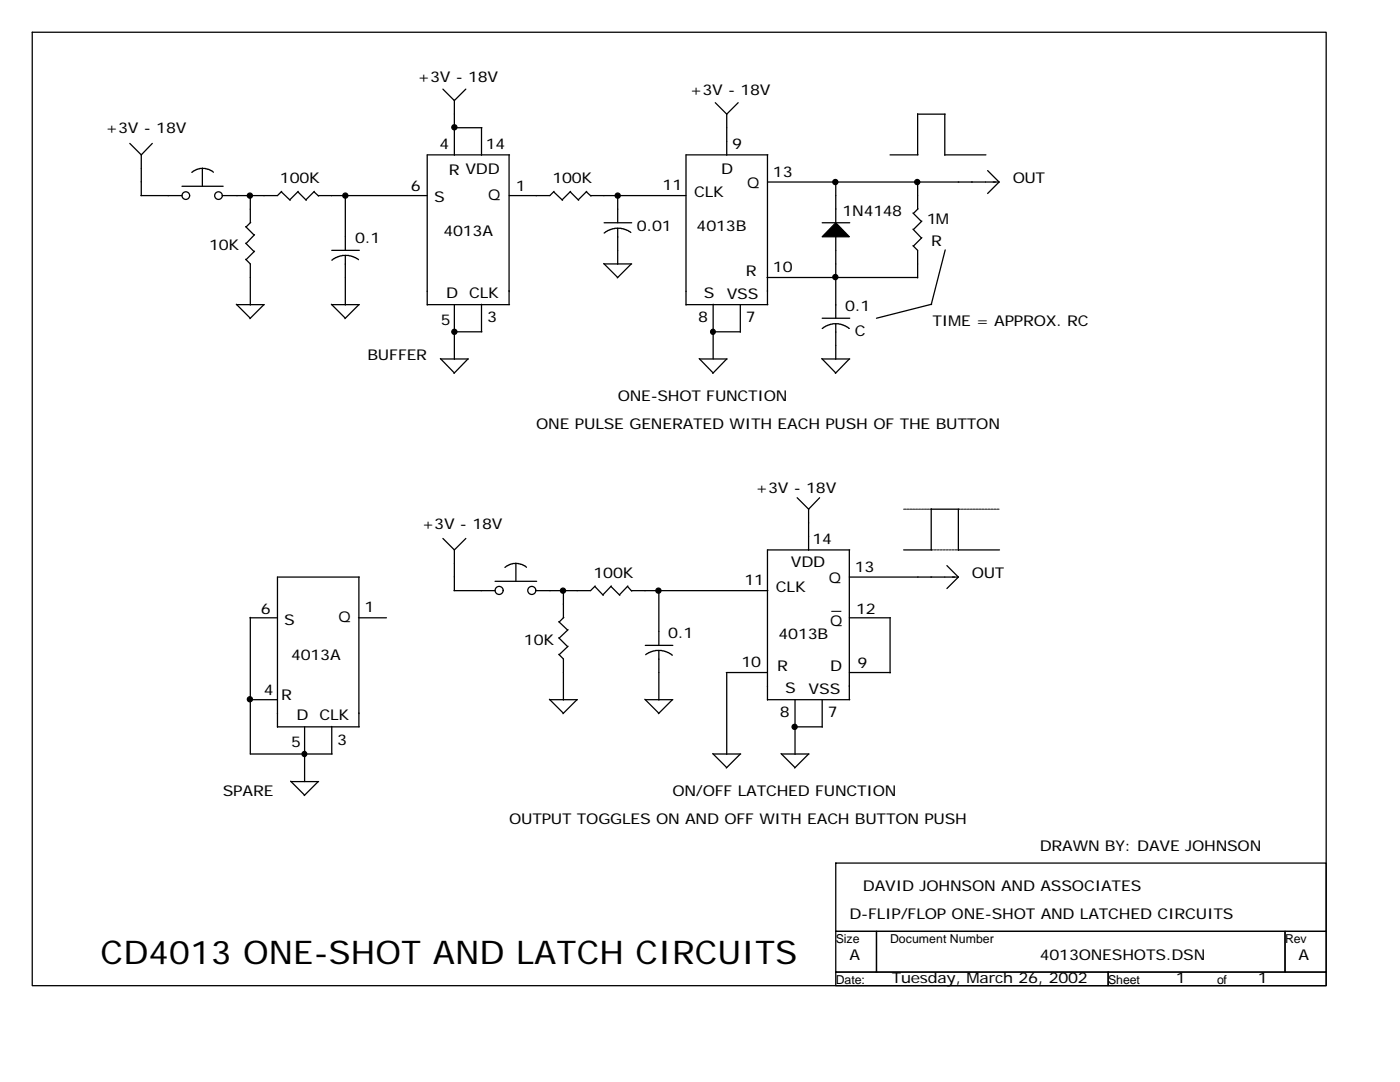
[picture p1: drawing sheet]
<svg xmlns="http://www.w3.org/2000/svg" width="279mm" height="216mm" viewBox="0 0 279 216" stroke-linecap="round" stroke-linejoin="round" font-family="sans-serif">
<g fill="none" stroke="#000" stroke-width=".25">
<path d="M6.4 6.4h258.3v190.3h-258.3zM88.4 17.8l2.3 2.3 2.3-2.3M90.7 20v11M25.9 28.6l2.3 2.3 2.2-2.3M28.1 39h8.2M28.2 30.8v8.2M36.3 37.2h8.2M38.3 34.4l.8-.5a2.97 2.97 0 0 1 1.9-.3l.7 .2 .9 .6M40.4 33.5v3.7M50 38.9v5.5M56.1 38.3l1.8 1.7M56.2 38.2l-.8 .8h-11"/>
<path d="M59.4 38.3l1.7 1.7M59.5 38.2l-1.7 1.7M62.7 38.3l.9 .8M62.7 38.2l-1.7 1.7M63.5 39h21.8M68.9 38.9v11.1M90.7 25.5h5.5M96.1 25.5v5.5M101.6 30.9v29.9M101.7 30.9h-16.4v30M110.5 38.3l1.8 1.7M110.6 38.2l-.9 .8h-8.1"/>
<path d="M113.8 38.3l1.7 1.7M113.9 38.2l-1.7 1.7M117 38.3l.9 .8M117.1 38.2l-1.7 1.7M117.9 39h19M123.3 38.9v5.5M142.7 20.5l2.3 2.3 2.3-2.3M145 22.7v8.3M153.2 30.9v29.9M153.2 36.3h46.2M153.2 30.9h-16.3v30M166.8 36.2v8.2"/>
<path d="M177.6 30.9h5.6M183.1 22.7v8.2M183.1 36.2v5.5M183.1 22.8h5.5M188.6 30.9h8.2M188.6 22.8v8.2M197.1 34l2.3 2.3M199.4 36.3l-2.3 2.3M49 51.7l1 1v8.2M49 48.5l1.7 1.7M49 45.2l1.7 1.7M50 44.4l-.9 .9"/>
<path d="M50.8 50.1l-1.7 1.7M50.8 46.8l-1.7 1.8M66.2 50h5.5M68.9 51l1.1 .1 1 .3 .5 .4M68.9 51l-1.5 .2-1.2 .7M68.9 51v9.9M120.5 52.6l2.8 2.8M120.6 52.7h5.5M120.6 44.4h5.5M123.3 45.6h1.1l.9 .4 .6 .4M123.3 45.6l-1.5 .2-1.2 .7M123.3 45.6v7.1"/>
<path d="M126 52.7l-2.8 2.8M153.1 55.4h30M164.1 44.4h5.5M166.8 47.2v16.3M182.2 49l.9 1v5.5M182.2 45.7l1.7 1.8M182.2 42.5l1.7 1.7M183.2 41.7l-.9 .9M184 47.4l-1.7 1.7M184 44.1l-1.7 1.7M188.6 49.9l-2.8 10.9M47.2 60.7l2.8 2.8"/>
<path d="M47.2 60.8h5.5M52.7 60.8l-2.8 2.8M66.1 60.7l2.8 2.8M66.2 60.8h5.5M71.6 60.8l-2.8 2.8M85.3 60.8h16.4M87.9 71.5l2.8 2.9M88 71.6h5.5M90.7 60.8v10.9M90.7 66.2h5.5M93.4 71.6l-2.8 2.9M96.1 60.7v5.5"/>
<path d="M136.9 60.8h16.3M139.5 71.5l2.8 2.9M139.6 71.6h5.5M142.2 66.2h5.5M142.3 60.7v10.9M145 71.6l-2.8 2.9M147.7 60.8v5.5M164 71.5l2.8 2.9M164.1 71.6h5.5M164.1 63.5h5.5M166.8 64.6l1.5 .3 1.2 .6M166.8 64.6l-1.5 .3-1.2 .6"/>
<path d="M166.8 64.6v7.1M169.5 71.6l-2.8 2.9M185.9 60.7l-11 2.8M159.1 99.3l2.3 2.3 2.2-2.3M71.6 115.1v29.9M71.7 115.1h-16.3v30M88.4 107.4l2.3 2.3 2.3-2.3M90.6 117.9h8.2M90.7 109.6v8.3M98.8 116h8.3M100.4 117.8a.8 .8 0 0 0-1.2-.7 .8 .8 0 0 0 0 1.4 .8 .8 0 0 0 1.2-.7M100.8 113.2l.8-.5a2.97 2.97 0 0 1 1.9-.3l.6 .2 1 .6"/>
<path d="M103 112.4v3.6M106.9 117.8a.8 .8 0 0 0-1.2-.7 .8 .8 0 0 0 0 1.4 .8 .8 0 0 0 1.2-.7M112.4 117.8v5.5M118.7 117l1.7 1.8M118.8 116.9l-.9 1h-10.9M121.9 117l1.8 1.8M122 116.9l-1.7 1.8M125.2 117l.9 .9M125.3 116.9l-1.7 1.8M126 117.9h27.2M131.5 117.8v11M161.4 101.5v8.3"/>
<path d="M169.5 109.7v29.9M169.5 115.1h21.8M169.6 109.7h-16.4v30M180.3 109.7h5.6M185.8 101.6h5.5M185.8 101.5v8.2M189 112.9l2.3 2.2M191.3 109.7h8.2M191.3 101.6v8.2M191.3 115.1l-2.3 2.3M49.9 139.6h5.5M49.9 123.3h5.5"/>
<path d="M50 123.2v27.3h16.3M71.5 123.3h5.6M109.6 139.5l2.8 2.8M109.7 139.6h5.5M111.5 130.6l.9 .9v8.2M111.5 127.3l1.8 1.7M111.5 124l1.8 1.7M112.5 123.2l-.9 .9M113.4 128.9l-1.8 1.7M113.4 125.6l-1.8 1.7M115.1 139.6l-2.7 2.8M128.7 139.5l2.8 2.8"/>
<path d="M128.8 139.6h5.5M128.8 128.8h5.5M131.5 129.8l1.5 .2 1.2 .7M131.5 129.8l-1.1 .1-.9 .3-.6 .4M131.5 129.8v9.9M134.2 139.6l-2.8 2.8M144.9 134.2h8.3M145 134.2v16.3M153.2 139.6h16.4M158.7 139.6v10.9M164.1 139.6v5.5M169.5 123.3h8.2"/>
<path d="M169.5 134.2h8.2M177.6 123.3v11M55.4 145h16.3M58 155.9l2.8 2.8M58.1 156h5.5M60.8 145v11M63.5 156l-2.8 2.8M66.2 144.9v5.6M142.2 150.4l2.8 2.8M142.3 150.5h5.5M147.7 150.5l-2.8 2.7M155.9 150.4l2.8 2.8"/>
<path d="M156 150.5h5.5M158.6 145h5.5M161.4 150.5l-2.8 2.7M166.8 172.2h97.9v13.6h-97.9zM166.8 185.8h8.1v8.2h-8.1zM166.8 194h54.3v2.7h-54.3zM174.9 185.8h81.6v8.2h-81.6zM221.1 194h43.6v2.7h-43.6zM256.5 185.8h8.2v8.2h-8.2z"/>
<circle cx="37.1" cy="39" r=".76"/>
<circle cx="43.6" cy="39" r=".76"/>
</g>
<path d="M180.3 101.6h5.6M185.8 109.7h5.5M191.3 101.6h8.2" fill="none" stroke="#000" stroke-width=".2" stroke-dasharray=".4 .2"/>
<path d="M166.8 44.4l2.7 2.8h-5.4z" fill-rule="evenodd" fill="#000" stroke="#000" stroke-width=".25"/>
<g fill="#000" stroke="#000" stroke-width=".25">
<circle cx="49.9" cy="39" r=".51"/>
<circle cx="68.9" cy="39" r=".51"/>
<circle cx="90.7" cy="25.4" r=".51"/>
<circle cx="123.3" cy="39" r=".51"/>
<circle cx="166.7" cy="36.3" r=".51"/>
<circle cx="183" cy="36.3" r=".51"/>
<circle cx="166.7" cy="55.3" r=".51"/>
<circle cx="90.7" cy="66.2" r=".51"/>
<circle cx="142.3" cy="66.2" r=".49"/>
<circle cx="112.4" cy="117.9" r=".51"/>
<circle cx="131.4" cy="117.9" r=".51"/>
<circle cx="49.9" cy="139.5" r=".51"/>
<circle cx="60.7" cy="150.5" r=".49"/>
<circle cx="158.6" cy="145" r=".51"/>
</g>
<text font-size="6.5" x="20.1" y="192.4">CD4013 ONE-SHOT AND LATCH CIRCUITS</text>
<g font-size="3">
<text x="83.3" y="16.4">+3V - 18V</text>
<text x="137.7" y="18.9">+3V - 18V</text>
<text x="21.1" y="26.5">+3V - 18V</text>
<text x="87.7" y="29.8">4</text>
<text x="96.9" y="29.8">14</text>
<text x="146.1" y="29.8">9</text>
<text x="89.6" y="35">R VDD</text>
<text x="143.9" y="34.7">D</text>
<text x="154.3" y="35.2">13</text>
<text x="55.9" y="36.6">100K</text>
<text x="82" y="38.2">6</text>
<text x="86.6" y="40.4">S</text>
<text x="97.5" y="39.9">Q</text>
<text x="103" y="38.2">1</text>
<text x="110.2" y="36.6">100K</text>
<text x="132.2" y="37.9">11</text>
<text x="138.5" y="39.3">CLK</text>
<text x="149.1" y="37.4">Q</text>
<text x="202.1" y="36.6">OUT</text>
<text x="88.5" y="47.2">4013A</text>
<text x="127.1" y="46.1">0.01</text>
<text x="139" y="46.1">4013B</text>
<text x="168.1" y="43.1">1N4148</text>
<text x="185" y="44.7">1M</text>
<text x="41.7" y="49.9">10K</text>
<text x="70.9" y="48.5">0.1</text>
<text x="185.8" y="49.1">R</text>
<text x="89.1" y="59.4">D</text>
<text x="93.6" y="59.4">CLK</text>
<text x="140.5" y="59.4">S</text>
<text x="145" y="59.7">VSS</text>
<text x="148.8" y="55">R</text>
<text x="154.3" y="54.3">10</text>
<text x="88" y="64.9">5</text>
<text x="97.2" y="64.3">3</text>
<text x="139.4" y="64.3">8</text>
<text x="148.8" y="64.3">7</text>
<text x="168.7" y="62.1">0.1</text>
<text x="186.1" y="65.1">TIME = APPROX. RC</text>
<text x="73.3" y="71.9">BUFFER</text>
<text x="170.6" y="67.1">C</text>
<text x="123.3" y="80.1">ONE-SHOT FUNCTION</text>
<text x="107" y="85.5">ONE PULSE GENERATED WITH EACH PUSH OF THE BUTTON</text>
<text x="150.8" y="98.3">+3V - 18V</text>
<text x="84.2" y="105.6">+3V - 18V</text>
<text x="157.8" y="113.2">VDD</text>
<text x="162.1" y="108.6">14</text>
<text x="118.4" y="115.4">100K</text>
<text x="148.6" y="116.8">11</text>
<text x="154.9" y="118.1">CLK</text>
<text x="165.4" y="116.2">Q</text>
<text x="170.6" y="114">13</text>
<text x="194" y="115.4">OUT</text>
<text x="52.1" y="122.4">6</text>
<text x="56.7" y="124.6">S</text>
<text x="67.6" y="124.1">Q</text>
<text x="72.7" y="122.2">1</text>
<text x="165.7" y="124.9">Q</text>
<text x="165.9" y="121.7">_</text>
<text x="170.9" y="122.4">12</text>
<text x="58.1" y="131.7">4013A</text>
<text x="104.6" y="128.7">10K</text>
<text x="133.3" y="127.3">0.1</text>
<text x="155.4" y="127.6">4013B</text>
<text x="148" y="133.1">10</text>
<text x="155.1" y="133.9">R</text>
<text x="165.7" y="133.9">D</text>
<text x="171.1" y="133.4">9</text>
<text x="52.7" y="138.8">4</text>
<text x="56.1" y="139.6">R</text>
<text x="59.2" y="143.7">D</text>
<text x="63.8" y="143.7">CLK</text>
<text x="155.6" y="143.1">8</text>
<text x="156.7" y="138.3">S</text>
<text x="161.4" y="138.5">VSS</text>
<text x="165.2" y="143.1">7</text>
<text x="58.1" y="149.1">5</text>
<text x="67.3" y="148.6">3</text>
<text x="44.5" y="158.9">SPARE</text>
<text x="134.2" y="158.9">ON/OFF LATCHED FUNCTION</text>
<text x="101.6" y="164.3">OUTPUT TOGGLES ON AND OFF WITH EACH BUTTON PUSH</text>
<text x="207.5" y="169.8">DRAWN BY: DAVE JOHNSON</text>
<text x="172.2" y="177.9">DAVID JOHNSON AND ASSOCIATES</text>
<text x="169.5" y="183.3">D-FLIP/FLOP ONE-SHOT AND LATCHED CIRCUITS</text>
<text x="169.5" y="191.5">A</text>
<text x="207.5" y="191.5">4013ONESHOTS.DSN</text>
<text x="259.2" y="191.5">A</text>
<text x="178" y="196.1">Tuesday, March 26, 2002</text>
<text x="234.7" y="196.1">1</text>
<text x="251" y="196.1">1</text>
</g>
<g font-size="2.5">
<text x="166.8" y="188.1">Size</text>
<text x="177.6" y="188.1">Document Number</text>
<text x="256.5" y="188.1">Rev</text>
<text x="166.8" y="196.3">Date:</text>
<text x="221.1" y="196.3">Sheet</text>
<text x="242.9" y="196.3">of</text>
</g>
</svg>
